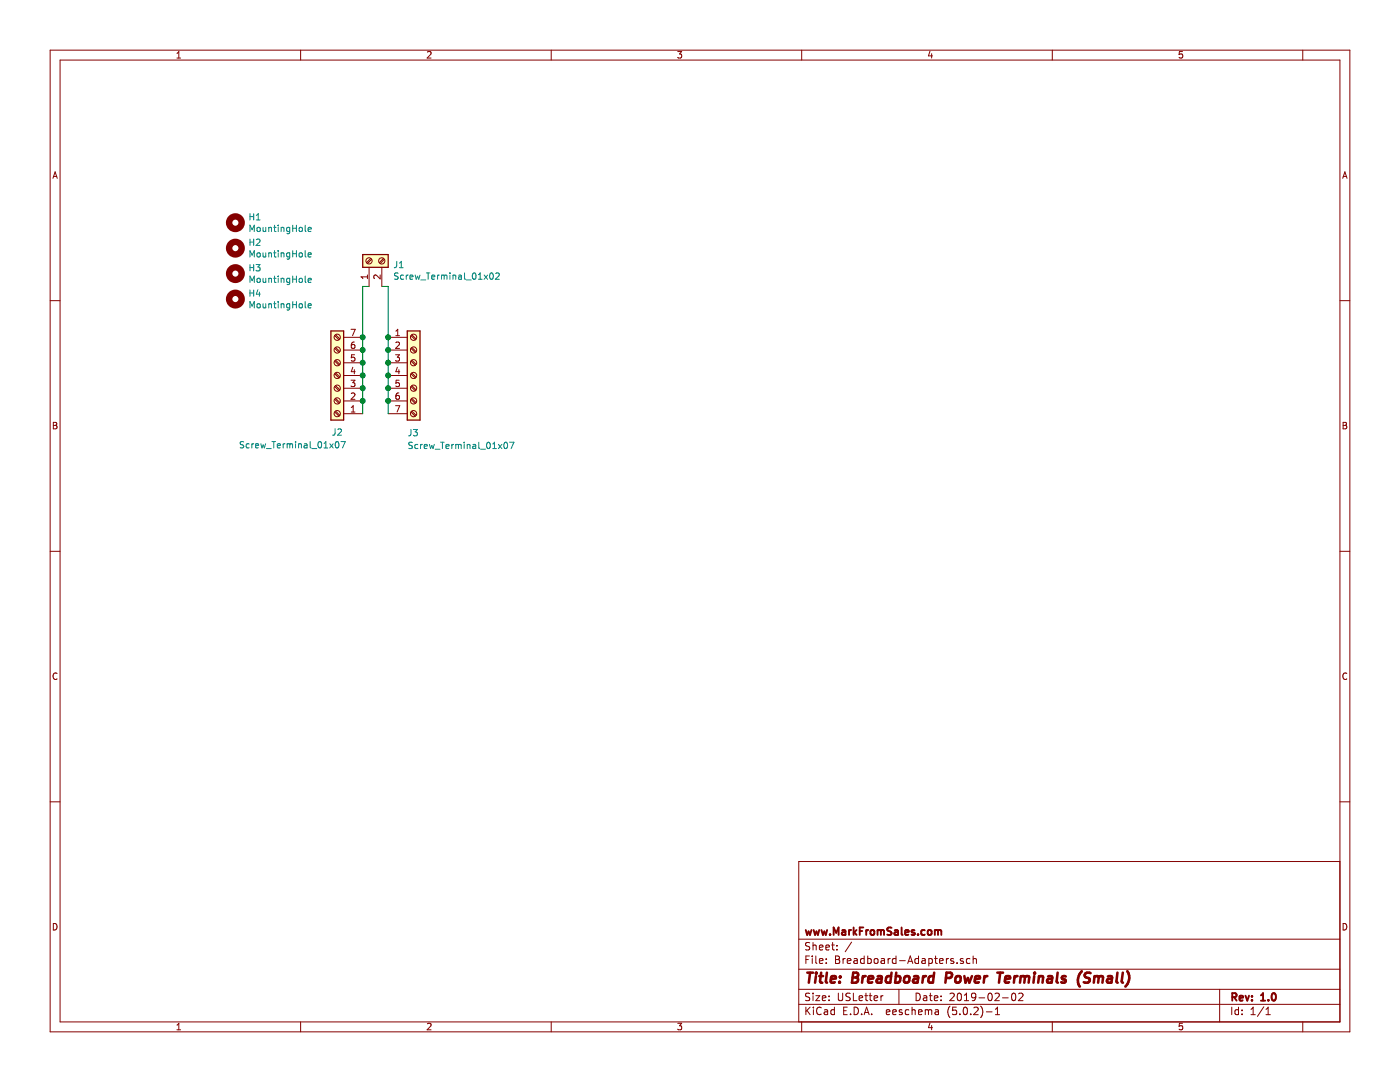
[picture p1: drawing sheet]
EESchema Schematic File Version 4
LIBS:Breadboard-Adapters-cache
EELAYER 26 0
EELAYER END
$Descr USLetter 11000 8500
encoding utf-8
Sheet 1 1
Title "Breadboard Power Terminals (Small)"
Date "2019-02-02"
Rev "1.0"
Comp "www.MarkFromSales.com"
Comment1 ""
Comment2 ""
Comment3 ""
Comment4 ""
$EndDescr
$Comp
L Connector:Screw_Terminal_01x07 J3
U 1 1
P 3250 2950
F 0 "J3" H 3200 2500 50  0000 L CNN
F 1 "Screw_Terminal_01x07" H 3200 2400 50  0000 L CNN
F 2 "TerminalBlock_TE-Connectivity:TerminalBlock_TE_282834-7_1x07_P2.54mm_Horizontal" H 3250 2950 50  0001 C CNN
F 3 "~" H 3250 2950 50  0001 C CNN
	1    3250 2950
	1    0    0    -1  
$EndComp
$Comp
L Connector:Screw_Terminal_01x07 J2
U 1 1
P 2650 2950
F 0 "J2" H 2650 3400 50  0000 C CNN
F 1 "Screw_Terminal_01x07" H 3000 3500 50  0000 C CNN
F 2 "TerminalBlock_TE-Connectivity:TerminalBlock_TE_282834-7_1x07_P2.54mm_Horizontal" H 2650 2950 50  0001 C CNN
F 3 "~" H 2650 2950 50  0001 C CNN
	1    2650 2950
	-1   0    0    1   
$EndComp
$Comp
L Connector:Screw_Terminal_01x02 J1
U 1 1
P 2900 2050
F 0 "J1" V 2866 1862 50  0000 R CNN
F 1 "Screw_Terminal_01x02" V 2775 1862 50  0000 R CNN
F 2 "TerminalBlock:TerminalBlock_bornier-2_P5.08mm" H 2900 2050 50  0001 C CNN
F 3 "~" H 2900 2050 50  0001 C CNN
	1    2900 2050
	0    -1   -1   0   
$EndComp
Wire Wire Line
	2850 3250 2850 3150
Wire Wire Line
	2850 2250 2900 2250
Connection ~ 2850 2650
Wire Wire Line
	2850 2650 2850 2250
Connection ~ 2850 2750
Wire Wire Line
	2850 2750 2850 2650
Connection ~ 2850 2850
Wire Wire Line
	2850 2850 2850 2750
Connection ~ 2850 2950
Wire Wire Line
	2850 2950 2850 2850
Connection ~ 2850 3050
Wire Wire Line
	2850 3050 2850 2950
Connection ~ 2850 3150
Wire Wire Line
	2850 3150 2850 3050
Wire Wire Line
	3050 3250 3050 3150
Wire Wire Line
	3050 2250 3000 2250
Connection ~ 3050 2650
Wire Wire Line
	3050 2650 3050 2250
Connection ~ 3050 2750
Wire Wire Line
	3050 2750 3050 2650
Connection ~ 3050 2850
Wire Wire Line
	3050 2850 3050 2750
Connection ~ 3050 2950
Wire Wire Line
	3050 2950 3050 2850
Connection ~ 3050 3050
Wire Wire Line
	3050 3050 3050 2950
Connection ~ 3050 3150
Wire Wire Line
	3050 3150 3050 3050
$Comp
L Mechanical:MountingHole H2
U 1 1
P 1850 1950
F 0 "H2" H 1950 1996 50  0000 L CNN
F 1 "MountingHole" H 1950 1905 50  0000 L CNN
F 2 "MountingHole:MountingHole_3.2mm_M3" H 1850 1950 50  0001 C CNN
F 3 "~" H 1850 1950 50  0001 C CNN
	1    1850 1950
	1    0    0    -1  
$EndComp
$Comp
L Mechanical:MountingHole H3
U 1 1
P 1850 2150
F 0 "H3" H 1950 2196 50  0000 L CNN
F 1 "MountingHole" H 1950 2105 50  0000 L CNN
F 2 "MountingHole:MountingHole_3.2mm_M3" H 1850 2150 50  0001 C CNN
F 3 "~" H 1850 2150 50  0001 C CNN
	1    1850 2150
	1    0    0    -1  
$EndComp
$Comp
L Mechanical:MountingHole H4
U 1 1
P 1850 2350
F 0 "H4" H 1950 2396 50  0000 L CNN
F 1 "MountingHole" H 1950 2305 50  0000 L CNN
F 2 "MountingHole:MountingHole_3.2mm_M3" H 1850 2350 50  0001 C CNN
F 3 "~" H 1850 2350 50  0001 C CNN
	1    1850 2350
	1    0    0    -1  
$EndComp
$Comp
L Mechanical:MountingHole H1
U 1 1
P 1850 1750
F 0 "H1" H 1950 1796 50  0000 L CNN
F 1 "MountingHole" H 1950 1705 50  0000 L CNN
F 2 "MountingHole:MountingHole_3.2mm_M3" H 1850 1750 50  0001 C CNN
F 3 "~" H 1850 1750 50  0001 C CNN
	1    1850 1750
	1    0    0    -1  
$EndComp
$EndSCHEMATC
